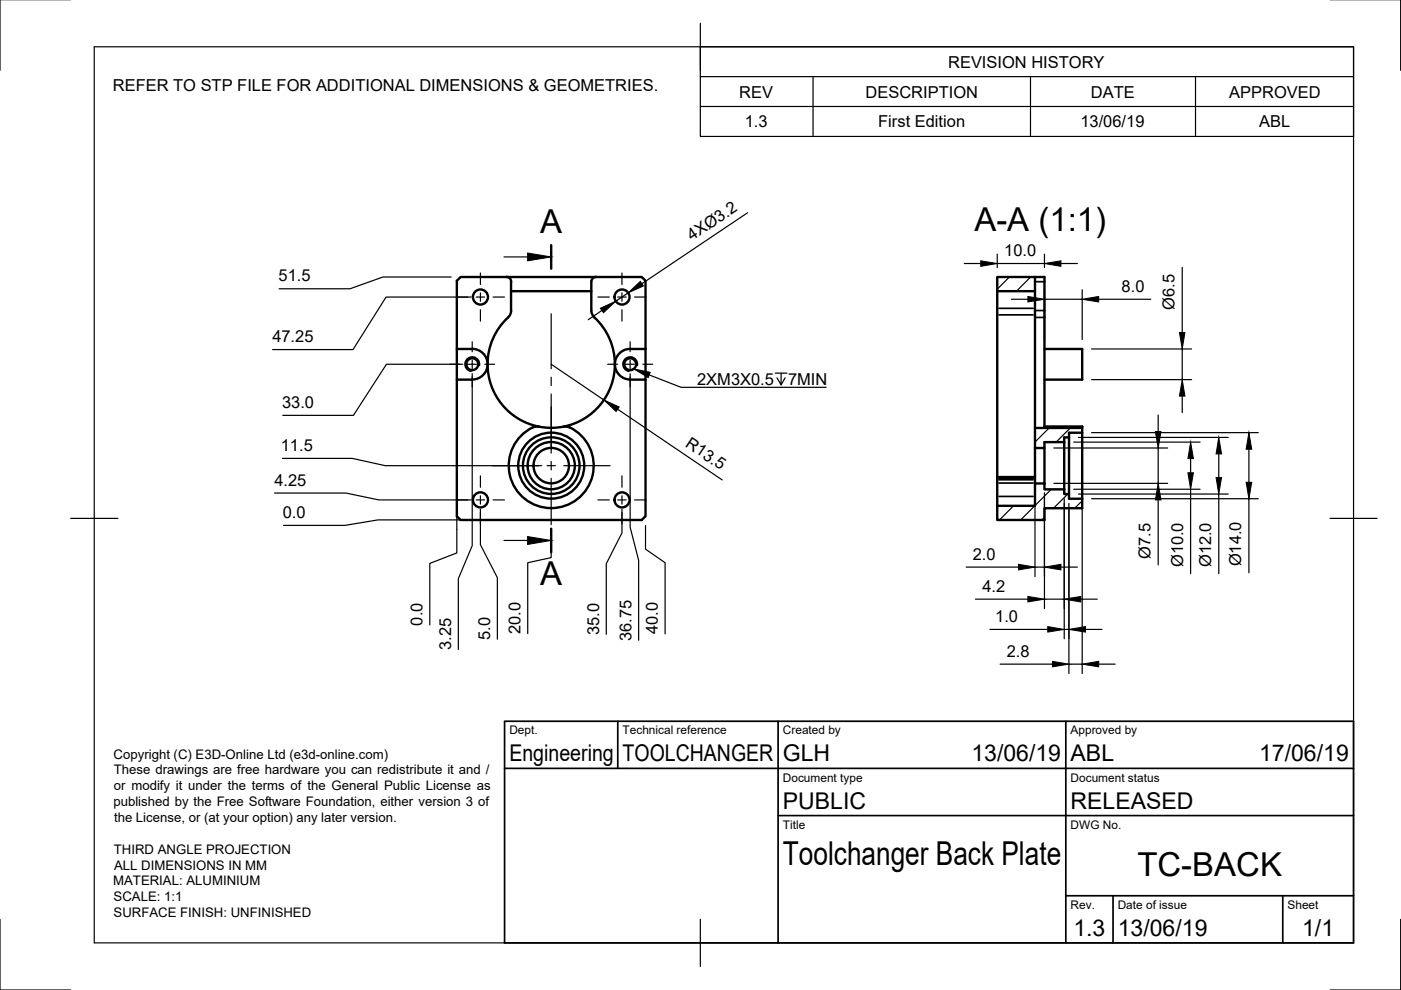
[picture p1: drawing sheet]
<svg xmlns="http://www.w3.org/2000/svg" width="297mm" height="210mm" viewBox="0 0 297 210" stroke-linecap="round" stroke-linejoin="round" font-family="sans-serif">
<!-- layer: Visible Narrow -->
<path d="M219.5 59.7h1.8M101.6 77.5a1.53 1.53 0 0 0-1.2-1.8 1.53 1.53 0 0 0-1.8 1.3 1.53 1.53 0 0 0 1.3 1.7M211.8 65.4h7.2M211.8 66.8h7.2M219.5 65.8h1.8M219.5 67.3h1.8M221.8 90.5h7.2M211.8 105.3h7.2M211.8 102.4h7.2M211.8 101.7h7.2M211.8 101.5h7.2" fill="none" stroke="#000" stroke-width=".36"/>
<!-- layer: Visible -->
<g fill="none" stroke="#000" stroke-width=".51">
<path d="M107.4 58.7a1.01 1.01 0 0 1 1 1M108.4 59.7v6.1M126.4 58.7h9.7l.8 .8v14.5M126.4 58.7h-28.7l-.8 .8v14.5M126.4 58.7a1.01 1.01 0 0 0-1 1v6.1a2.64 2.64 0 0 0 1.3 2.2 13.5 13.5 0 0 1-.8 19.2 13.5 13.5 0 0 1-19.2-1 13.5 13.5 0 0 1 1.3-19.2l.4-1.2M211.4 58.7h8v3h-8zM219.4 58.7h2v31.8M108.4 61.7h17M136.9 74h-3.3a3.2 3.2 0 0 0-3.2 3.2 3.2 3.2 0 0 0 3.2 3.3M136.9 74v6.5h-3.3M211.4 61.7v39.4M219.4 61.7v29"/>
<path d="M221.4 74h8v6.5h-8M96.9 80.5v28.9l.8 .9h38.4l.8-.9v-28.9M100.1 80.5a3.2 3.2 0 0 0 3.3-3.3 3.2 3.2 0 0 0-3.3-3.2h-3.2v6.5h3.2M119.5 90.5l.3-.1a3.9 3.9 0 0 1 2.9 1.4 9 9 0 0 1 .2 13.7 9 9 0 0 1-13.6-1.9 9 9 0 0 1 4-13.1h.9M219.4 95v7.5M221.4 95v7.5M221.4 90.4h8v.3M225.6 93.7v10.1M226.7 92.7v-.9h2.7v-1.1h-10v4.3h2v-1.3h4.2M226.7 92.7v12M226.7 92.7h-1.1v1M229.4 91.8v13.9"/>
<path d="M211.4 101.1v6.1M211.4 101.1h8M221.4 102.5h-2v4.7h-8v3.1h10v-2.5h8v-2.1M221.4 102.5v1.3h4.2M225.6 103.8v.9h1.1v1h2.7"/>
<circle cx="100.1" cy="77.2" r="1.26"/>
<circle cx="101.9" cy="63" r="1.6"/>
<circle cx="131.9" cy="63" r="1.6"/>
<circle cx="116.9" cy="98.7" r="3.8"/>
<circle cx="116.9" cy="98.7" r="6"/>
<circle cx="116.9" cy="98.7" r="5"/>
<circle cx="116.9" cy="98.7" r="7"/>
<circle cx="101.9" cy="106" r="1.6"/>
<circle cx="131.9" cy="106" r="1.6"/>
</g>
<!-- layer: Border -->
<path d="M0 -.1v15M297 -.1v15M20 9.9h267v190h-267zM148.5 4.9v10M15 109.9h10M282 109.9h10M0 194.9v15h15M148.5 194.9v10M297 194.9v15h-15" fill="none" stroke="#000" stroke-width=".25"/>
<!-- layer: TitleBlock -->
<path d="M107 152.9h180v47h-180zM131 152.9v10M165 152.9v47M226 152.9v47M107 162.9h180M165 172.9h122M226 189.9h61M236 189.9v10M272 189.9v10" fill="none" stroke="#000" stroke-width=".36"/>
<!-- layer: BOM -->
<path d="M148.5 9.9h138.5v19h-138.5zM148.5 16.2h138.5M172.4 16.2v12.7M218.5 16.2v12.7M253.5 16.2v12.7M148.5 22.6h138.5" fill="none" stroke="#000" stroke-width=".25"/>
<!-- layer: Center Lines -->
<g fill="none" stroke="#000" stroke-width=".25">
<path d="M101.9 57.9v2.4M131.9 57.9v2.4M95.4 77.2h2M96.8 63h2.4M99.2 77.2h1.8M100.1 72.5v2.1M100.1 76.3v1.8M100.1 79.9v2.1M101 63h1.7M101.9 62.1v1.8M101.9 65.7v2.4M102.8 77.2h2.1"/>
<path d="M104.5 63h2.5M116.9 66.5v11.7M116.9 80v1.8M126.8 63h2.4M128.8 77.2h2.1M131 63h1.8M131.9 62.1v1.8M131.9 65.7v2.4M133.6 72.5v2.1M134.5 63h2.4M104.4 98.7h9.8M116 98.7h1.8"/>
<path d="M116.9 83.5v12.6M116.9 97.8v1.8M119.5 98.7h9.8M96.8 106h2.4M101 106h1.7M101.9 100.9v2.4M101.9 105.1v1.8M101.9 108.7v2.4M104.5 106h2.5M116.9 101.4v9.8M126.8 106h2.4M131 106h1.8"/>
<path d="M131.9 100.9v2.4M131.9 105.1v1.8M131.9 108.7v2.4M134.5 106h2.4"/>
</g>
<!-- layer: Hatching -->
<path d="M214 58.7l-2.6 2.6M218.5 58.7l-3 3M222.4 90.7l-3 3M226.9 90.7l-3 3M214.9 107.2l-3 3M219.4 107.2l-3 3M219.7 102.5l-.3 .2M221.4 109.7l-.5 .5M222.9 103.7l-3.5 3.5M226.4 104.7l-3 3M229.4 106.2l-1.5 1.5" fill="none" stroke="#000" stroke-width=".25"/>
<!-- layer: Annotations -->
<path d="M116.9 52v5M116.9 112.1v5" fill="none" stroke="#000" stroke-width=".51"/>
<path d="M106.8 54.5h5.1M137.6 79.5l6.8 2.6h30.8M106.8 114.6h5.1" fill="none" stroke="#000" stroke-width=".25"/>
<path d="M111.9 53.7l5 .8-5 .8zM111.9 113.8l5 .8-5 .8z" fill="#000" stroke="#000" stroke-width=".21"/>
<!-- layer: Dimensions -->
<g fill="none" stroke="#000" stroke-width=".25">
<path d="M95.7 58.7h-14.5l-7 2.5h-15M158.5 45.1l-22.4 15M204.4 55.9h3.5M211.4 53.9v2.8M211.4 55.9h10M221.4 53.9v2.8M224.9 55.9h3.5M250.7 56.7v13.8M98.1 77.2h-16.2l-7 10.9h-15M99.9 63h-18l-7.1 11.1h-17M100.1 79.2v36.5l-2.9 7v15M116.9 77.2l11.1 7.6"/>
<path d="M127.6 65.8l-2.9 2M133.2 62.1l-2.7 1.8M133.6 79.2v32.6l1.8 7v17M214.4 63.5h3.5M221.4 61.4v10.6M221.4 63.5h8M229.4 61.4v10.6M231.4 74h21.2M232.9 63.5h11.1M250.7 74v6.5M59.9 97.2h14.8l7 1.5h33.2M130.9 86.8l22.2 15"/>
<path d="M223.4 95h24.2M227.6 93.7h26.8M228.6 92.7h31.8M231.4 91.7h35.4M231.4 80.5h21.2M245.6 88v3.5M245.6 95v7.5M250.7 84v3.5M252.4 97.2v3M258.4 96.2v5M264.8 95.2v7M58.2 104.5h15.1l7 1.5h19.6"/>
<path d="M96.9 109.4v7.8l-5.8 2.3v13M97.7 110.2h-17.5l-7 1.2h-13.1M101.9 108v7.5l3.6 7v13M116.9 113.2v5l-5 1.1v15M131.9 108v5l-3.4 6.5v15M136.9 111.4v5l4.1 2.9v15.1M219.4 104.5v17.8M221.4 104.5v24.5M223.4 102.5h24.2M225.6 105.7v29.7M226.6 106.7v36.1M227.6 103.7h26.8"/>
<path d="M228.6 104.7h31.8M229.4 107.7v35.1M231.4 105.7h35.4M245.6 106v13.8M252.4 103.7v17.9M258.4 104.7v16.9M264.8 105.7v15.7M204.9 120.2h11M206.8 127h11.1M209.9 133.4h12.2M219.4 120.2h2M221.4 127h4.2"/>
<path d="M224.9 120.2h3.5M225.6 133.4h1M229.2 127h3.4M230.1 133.4h3.5M212 140.8h11.1M226.6 140.8h2.8M232.9 140.8h3.5"/>
</g>
<g fill="#000" stroke="#000" stroke-width=".21">
<path d="M133.2 62.1l2.6-2.4 .6 .9zM207.9 55.3l3.5 .6-3.5 .6zM221.4 55.9l3.5-.6v1.2zM127.3 65.4l3.2-1.5-2.5 2.4zM217.9 62.9l3.5 .6-3.5 .5zM229.4 63.5l3.5-.6v1.1zM250.1 70.5h1.1l-.5 3.5zM128 84.8l3.3 1.5-.7 .9zM245 91.5h1.1l-.5 3.5zM250.7 80.5l.5 3.5h-1.1zM252.4 93.7l.6 3.5h-1.1zM258.4 92.7l.6 3.5h-1.2z"/>
<path d="M264.8 91.7l.6 3.5h-1.2zM215.9 119.6l3.5 .6-3.5 .6zM221.4 120.2l3.5-.6v1.2zM245.6 102.5l.5 3.5h-1.1zM251.9 100.2h1.1l-.6 3.5zM257.8 101.2h1.2l-.6 3.5zM264.2 102.2h1.2l-.6 3.5zM217.9 126.5l3.5 .5-3.5 .6zM222.1 132.9l3.5 .5-3.5 .6zM225.6 127l3.6-.5v1.1zM226.6 133.4l3.5-.5v1.1zM223.1 140.2l3.5 .6-3.5 .6z"/>
<path d="M229.4 140.8l3.5-.6v1.2z"/>
</g>
<text font-size="7.5" x="133" y="83.3">x7MIN</text>
<g font-size="7">
<text x="114.5" y="49.5">A</text>
<text x="206.6" y="48.9">A-A (1:1)</text>
<text x="114.5" y="124">A</text>
<text x="166" y="183.4">Toolchanger Back Plate</text>
<text x="241.2" y="185.8">TC-BACK</text>
</g>
<g font-size="4.9">
<text x="108" y="161.4">Engineering</text>
<text x="132" y="161.4">TOOLCHANGER</text>
<text x="166" y="161.4">GLH</text>
<text x="206" y="161.4">13/06/19</text>
<text x="227" y="161.4">ABL</text>
<text x="267" y="161.4">17/06/19</text>
<text x="166" y="171.4">PUBLIC</text>
<text x="227" y="171.4">RELEASED</text>
<text x="227.6" y="198.5">1.3</text>
<text x="237" y="198.4">13/06/19</text>
<text x="276.1" y="198.6">1/1</text>
</g>
<g font-size="3.5">
<text x="201" y="14.3">REVISION HISTORY</text>
<text x="23.9" y="19.3">REFER TO STP FILE FOR ADDITIONAL DIMENSIONS &amp; GEOMETRIES.</text>
<text x="156.7" y="20.7">REV</text>
<text x="183.5" y="20.7">DESCRIPTION</text>
<text x="231.3" y="20.7">DATE</text>
<text x="260.6" y="20.7">APPROVED</text>
<text x="157.9" y="27">1.3</text>
<text x="186.2" y="27">First Edition</text>
<text x="229.1" y="27">13/06/19</text>
<text x="267" y="27">ABL</text>
<text x="146.7" y="51.1" transform="rotate(-34 146.7 51.1)">4XØ3.2</text>
<text x="59.1" y="59.7">51.5</text>
<text x="212.9" y="54.3">10.0</text>
<text x="237.8" y="61.9">8.0</text>
<text x="249" y="65.6" transform="rotate(-90 249 65.6)">Ø6.5</text>
<text x="57.7" y="72.6">47.25</text>
<text x="147.8" y="81.6">2XM3X0.5</text>
<text x="167.1" y="81.6">7MIN</text>
<text x="59.8" y="86.5">33.0</text>
<text x="59.5" y="95.6">11.5</text>
<text x="145.1" y="94.5" transform="rotate(34 145.1 94.5)">R13.5</text>
<text x="58.2" y="103">4.25</text>
<text x="60" y="109.8">0.0</text>
<text x="206.2" y="118.7">2.0</text>
<text x="243.9" y="118.4" transform="rotate(-90 243.9 118.4)">Ø7.5</text>
<text x="208.3" y="125.6">4.2</text>
<text x="250.8" y="120.3" transform="rotate(-90 250.8 120.3)">Ø10.0</text>
<text x="256.8" y="120.3" transform="rotate(-90 256.8 120.3)">Ø12.0</text>
<text x="263.2" y="120.1" transform="rotate(-90 263.2 120.1)">Ø14.0</text>
<text x="211" y="131.9">1.0</text>
<text x="89.6" y="132.6" transform="rotate(-90 89.6 132.6)">0.0</text>
<text x="95.6" y="137.9" transform="rotate(-90 95.6 137.9)">3.25</text>
<text x="103.9" y="135.7" transform="rotate(-90 103.9 135.7)">5.0</text>
<text x="110.3" y="134.4" transform="rotate(-90 110.3 134.4)">20.0</text>
<text x="127" y="134.6" transform="rotate(-90 127 134.6)">35.0</text>
<text x="133.9" y="135.9" transform="rotate(-90 133.9 135.9)">36.75</text>
<text x="139.5" y="134.4" transform="rotate(-90 139.5 134.4)">40.0</text>
<text x="213.4" y="139.3">2.8</text>
</g>
<g font-size="2.8">
<text x="24.1" y="160.8">Copyright (C) E3D-Online Ltd (e3d-online.com)</text>
<text x="24.1" y="167.6">or modify it under the terms of the General Public License as</text>
<text x="24.2" y="164.2">These drawings are free hardware you can redistribute it and /</text>
<text x="24" y="170.9">published by the Free Software Foundation, either version 3 of</text>
<text x="24.2" y="174.3">the License, or (at your option) any later version.</text>
<text x="24.2" y="181">THIRD ANGLE PROJECTION</text>
<text x="24.2" y="184.4">ALL DIMENSIONS IN MM</text>
<text x="24" y="187.7">MATERIAL: ALUMINIUM</text>
<text x="24.1" y="191.1">SCALE: 1:1</text>
<text x="24.1" y="194.5">SURFACE FINISH: UNFINISHED</text>
</g>
<g font-size="2.5">
<text x="108" y="155.7">Dept.</text>
<text x="132" y="155.7">Technical reference</text>
<text x="166" y="155.7">Created by</text>
<text x="227" y="155.7">Approved by</text>
<text x="166" y="165.7">Document type</text>
<text x="227" y="165.7">Document status</text>
<text x="166" y="175.7">Title</text>
<text x="227" y="175.7">DWG No.</text>
<text x="227" y="192.7">Rev.</text>
<text x="237" y="192.7">Date of issue</text>
<text x="273" y="192.7">Sheet</text>
</g>
</svg>
